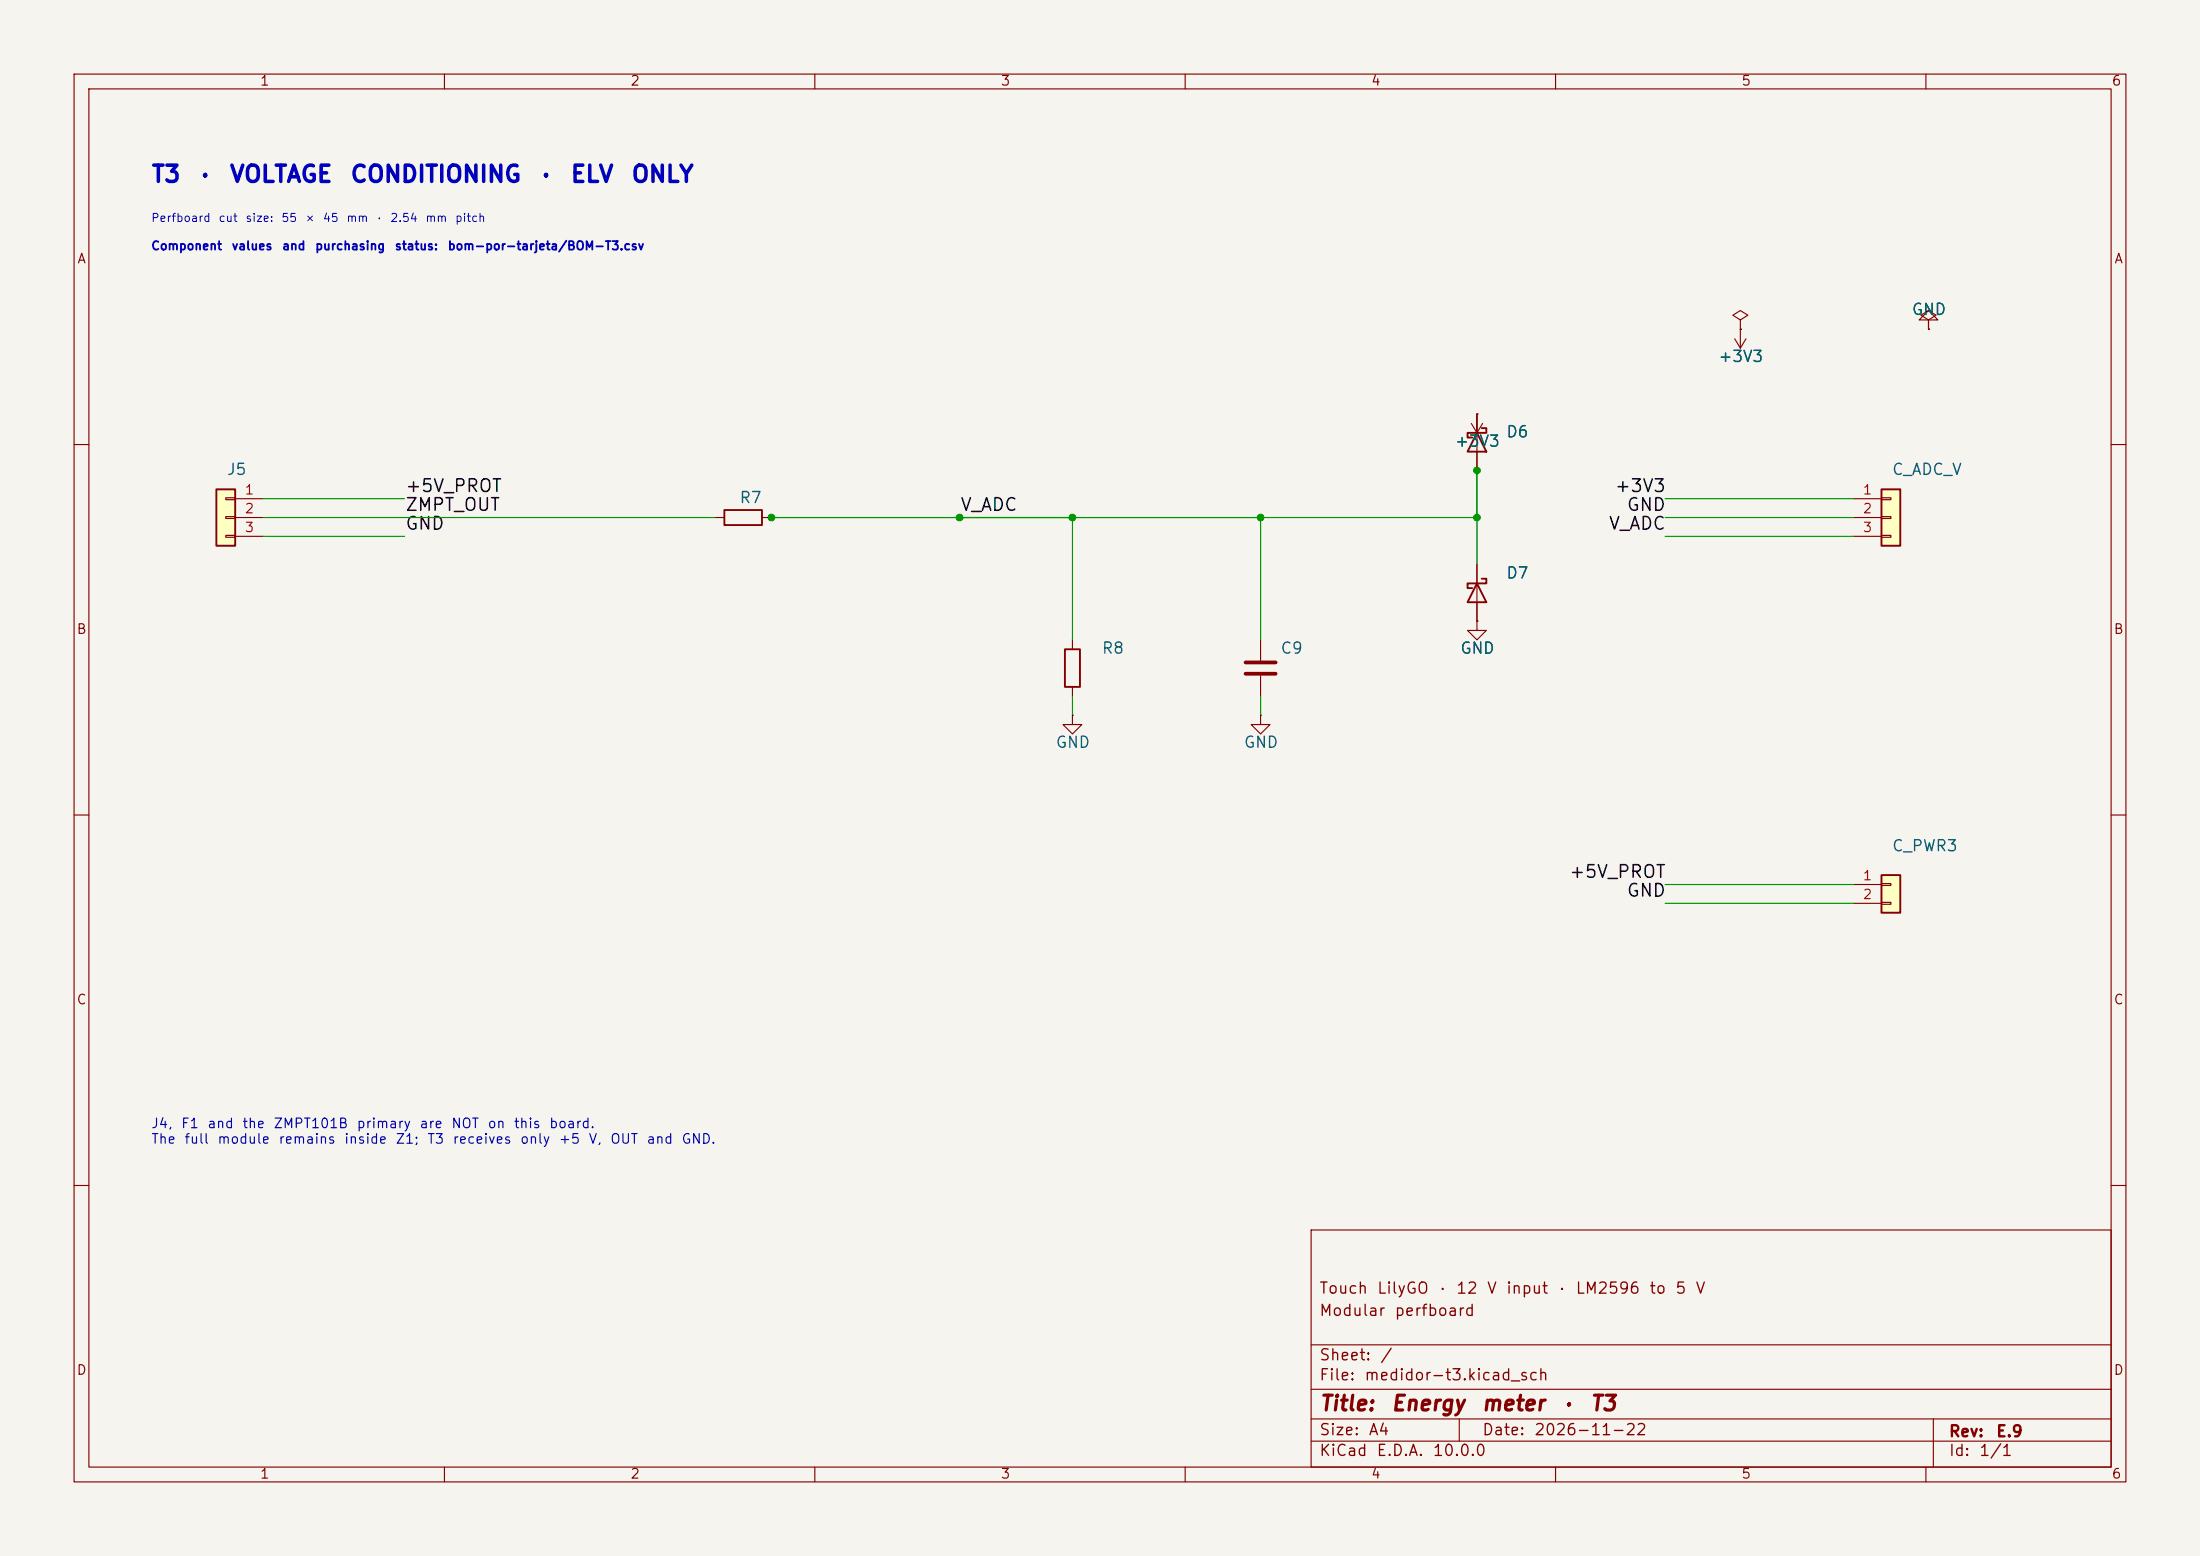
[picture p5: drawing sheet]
(kicad_sch
 (version 20250114)
 (generator "eeschema")
 (generator_version "9.0")
 (paper "A4")
 (title_block
  (title "Energy meter · T3")
  (date "2026-11-22")
  (rev "E.9")
  (company "")
  (comment 1 "Modular perfboard")
  (comment 2 "Touch LilyGO · 12 V input · LM2596 to 5 V"))
 (lib_symbols
  (symbol "Connector_Generic:Conn_01x03"
   (pin_names
    (offset 1.016) (hide yes)) (exclude_from_sim no) (in_bom yes) (on_board yes)
   (in_pos_files yes)
   (duplicate_pin_numbers_are_jumpers no)
   (property "Reference" "J" (at 0 5.08 0) (show_name no) (do_not_autoplace no) (effects (font (size 1.27 1.27))))
   (property "Value" "Conn_01x03" (at 0 -5.08 0) (show_name no) (do_not_autoplace no) (effects (font (size 1.27 1.27))))
   (property "Footprint" "" (at 0 0 0) (show_name no) (do_not_autoplace no) (hide yes) (effects (font (size 1.27 1.27))))
   (property "Datasheet" "" (at 0 0 0) (show_name no) (do_not_autoplace no) (hide yes) (effects (font (size 1.27 1.27))))
   (property "Description" "Generic connector, single row, 01x03, script generated (kicad-library-utils/schlib/autogen/connector/)" (at 0 0 0) (show_name no) (do_not_autoplace no) (hide yes) (effects (font (size 1.27 1.27))))
   (symbol "Conn_01x03_1_1"
    (rectangle (start -1.27 3.81) (end 1.27 -3.81) (stroke (width 0.254) (type default)) (fill (type background)))
    (rectangle (start -1.27 2.667) (end 0 2.413) (stroke (width 0.1524) (type default)) (fill (type none)))
    (rectangle (start -1.27 0.127) (end 0 -0.127) (stroke (width 0.1524) (type default)) (fill (type none)))
    (rectangle (start -1.27 -2.413) (end 0 -2.667) (stroke (width 0.1524) (type default)) (fill (type none)))
    (pin passive line (at -5.08 2.54 0) (length 3.81) (name "Pin_1" (effects (font (size 1.27 1.27)))) (number "1" (effects (font (size 1.27 1.27)))))
    (pin passive line (at -5.08 0 0) (length 3.81) (name "Pin_2" (effects (font (size 1.27 1.27)))) (number "2" (effects (font (size 1.27 1.27)))))
    (pin passive line (at -5.08 -2.54 0) (length 3.81) (name "Pin_3" (effects (font (size 1.27 1.27)))) (number "3" (effects (font (size 1.27 1.27))))))
   (embedded_fonts no))
  (symbol "Device:R"
   (pin_numbers (hide yes))
   (pin_names
    (offset 0)) (exclude_from_sim no) (in_bom yes) (on_board yes)
   (in_pos_files yes)
   (duplicate_pin_numbers_are_jumpers no)
   (property "Reference" "R" (at 2.032 0 90) (show_name no) (do_not_autoplace no) (effects (font (size 1.27 1.27))))
   (property "Value" "R" (at 0 0 90) (show_name no) (do_not_autoplace no) (effects (font (size 1.27 1.27))))
   (property "Footprint" "" (at -1.778 0 90) (show_name no) (do_not_autoplace no) (hide yes) (effects (font (size 1.27 1.27))))
   (property "Datasheet" "" (at 0 0 0) (show_name no) (do_not_autoplace no) (hide yes) (effects (font (size 1.27 1.27))))
   (property "Description" "Resistor" (at 0 0 0) (show_name no) (do_not_autoplace no) (hide yes) (effects (font (size 1.27 1.27))))
   (symbol "R_0_1"
    (rectangle (start -1.016 -2.54) (end 1.016 2.54) (stroke (width 0.254) (type default)) (fill (type none))))
   (symbol "R_1_1"
    (pin passive line (at 0 3.81 270) (length 1.27) (name "" (effects (font (size 1.27 1.27)))) (number "1" (effects (font (size 1.27 1.27)))))
    (pin passive line (at 0 -3.81 90) (length 1.27) (name "" (effects (font (size 1.27 1.27)))) (number "2" (effects (font (size 1.27 1.27))))))
   (embedded_fonts no))
  (symbol "Device:C"
   (pin_numbers (hide yes))
   (pin_names
    (offset 0.254)) (exclude_from_sim no) (in_bom yes) (on_board yes)
   (in_pos_files yes)
   (duplicate_pin_numbers_are_jumpers no)
   (property "Reference" "C" (at 0.635 2.54 0) (show_name no) (do_not_autoplace no) (effects (font (size 1.27 1.27)) (justify left)))
   (property "Value" "C" (at 0.635 -2.54 0) (show_name no) (do_not_autoplace no) (effects (font (size 1.27 1.27)) (justify left)))
   (property "Footprint" "" (at 0.9652 -3.81 0) (show_name no) (do_not_autoplace no) (hide yes) (effects (font (size 1.27 1.27))))
   (property "Datasheet" "" (at 0 0 0) (show_name no) (do_not_autoplace no) (hide yes) (effects (font (size 1.27 1.27))))
   (property "Description" "Unpolarized capacitor" (at 0 0 0) (show_name no) (do_not_autoplace no) (hide yes) (effects (font (size 1.27 1.27))))
   (symbol "C_0_1"
    (polyline (pts (xy -2.032 0.762) (xy 2.032 0.762)) (stroke (width 0.508) (type default)) (fill (type none)))
    (polyline (pts (xy -2.032 -0.762) (xy 2.032 -0.762)) (stroke (width 0.508) (type default)) (fill (type none))))
   (symbol "C_1_1"
    (pin passive line (at 0 3.81 270) (length 2.794) (name "" (effects (font (size 1.27 1.27)))) (number "1" (effects (font (size 1.27 1.27)))))
    (pin passive line (at 0 -3.81 90) (length 2.794) (name "" (effects (font (size 1.27 1.27)))) (number "2" (effects (font (size 1.27 1.27))))))
   (embedded_fonts no))
  (symbol "power:GND"
   (power global)
   (pin_numbers (hide yes))
   (pin_names
    (offset 0) (hide yes)) (exclude_from_sim no) (in_bom yes) (on_board yes)
   (in_pos_files yes)
   (duplicate_pin_numbers_are_jumpers no)
   (property "Reference" "#PWR" (at 0 -6.35 0) (show_name no) (do_not_autoplace no) (hide yes) (effects (font (size 1.27 1.27))))
   (property "Value" "GND" (at 0 -3.81 0) (show_name no) (do_not_autoplace no) (effects (font (size 1.27 1.27))))
   (property "Footprint" "" (at 0 0 0) (show_name no) (do_not_autoplace no) (hide yes) (effects (font (size 1.27 1.27))))
   (property "Datasheet" "" (at 0 0 0) (show_name no) (do_not_autoplace no) (hide yes) (effects (font (size 1.27 1.27))))
   (property "Description" "Power symbol creates a global label with name \"GND\" , ground" (at 0 0 0) (show_name no) (do_not_autoplace no) (hide yes) (effects (font (size 1.27 1.27))))
   (symbol "GND_0_1"
    (polyline (pts (xy 0 0) (xy 0 -1.27) (xy 1.27 -1.27) (xy 0 -2.54) (xy -1.27 -1.27) (xy 0 -1.27)) (stroke (width 0) (type default)) (fill (type none))))
   (symbol "GND_1_1"
    (pin power_in line (at 0 0 270) (length 0) (name "" (effects (font (size 1.27 1.27)))) (number "1" (effects (font (size 1.27 1.27))))))
   (embedded_fonts no))
  (symbol "Device:D_Schottky"
   (pin_numbers (hide yes))
   (pin_names
    (offset 1.016) (hide yes)) (exclude_from_sim no) (in_bom yes) (on_board yes)
   (in_pos_files yes)
   (duplicate_pin_numbers_are_jumpers no)
   (property "Reference" "D" (at 0 2.54 0) (show_name no) (do_not_autoplace no) (effects (font (size 1.27 1.27))))
   (property "Value" "D_Schottky" (at 0 -2.54 0) (show_name no) (do_not_autoplace no) (effects (font (size 1.27 1.27))))
   (property "Footprint" "" (at 0 0 0) (show_name no) (do_not_autoplace no) (hide yes) (effects (font (size 1.27 1.27))))
   (property "Datasheet" "" (at 0 0 0) (show_name no) (do_not_autoplace no) (hide yes) (effects (font (size 1.27 1.27))))
   (property "Description" "Schottky diode" (at 0 0 0) (show_name no) (do_not_autoplace no) (hide yes) (effects (font (size 1.27 1.27))))
   (symbol "D_Schottky_0_1"
    (polyline (pts (xy -1.905 0.635) (xy -1.905 1.27) (xy -1.27 1.27) (xy -1.27 -1.27) (xy -0.635 -1.27) (xy -0.635 -0.635)) (stroke (width 0.254) (type default)) (fill (type none)))
    (polyline (pts (xy 1.27 1.27) (xy 1.27 -1.27) (xy -1.27 0) (xy 1.27 1.27)) (stroke (width 0.254) (type default)) (fill (type none)))
    (polyline (pts (xy 1.27 0) (xy -1.27 0)) (stroke (width 0) (type default)) (fill (type none))))
   (symbol "D_Schottky_1_1"
    (pin passive line (at -3.81 0 0) (length 2.54) (name "K" (effects (font (size 1.27 1.27)))) (number "1" (effects (font (size 1.27 1.27)))))
    (pin passive line (at 3.81 0 180) (length 2.54) (name "A" (effects (font (size 1.27 1.27)))) (number "2" (effects (font (size 1.27 1.27))))))
   (embedded_fonts no))
  (symbol "power:+3V3"
   (power global)
   (pin_numbers (hide yes))
   (pin_names
    (offset 0) (hide yes)) (exclude_from_sim no) (in_bom yes) (on_board yes)
   (in_pos_files yes)
   (duplicate_pin_numbers_are_jumpers no)
   (property "Reference" "#PWR" (at 0 -3.81 0) (show_name no) (do_not_autoplace no) (hide yes) (effects (font (size 1.27 1.27))))
   (property "Value" "+3V3" (at 0 3.556 0) (show_name no) (do_not_autoplace no) (effects (font (size 1.27 1.27))))
   (property "Footprint" "" (at 0 0 0) (show_name no) (do_not_autoplace no) (hide yes) (effects (font (size 1.27 1.27))))
   (property "Datasheet" "" (at 0 0 0) (show_name no) (do_not_autoplace no) (hide yes) (effects (font (size 1.27 1.27))))
   (property "Description" "Power symbol creates a global label with name \"+3V3\"" (at 0 0 0) (show_name no) (do_not_autoplace no) (hide yes) (effects (font (size 1.27 1.27))))
   (symbol "+3V3_0_1"
    (polyline (pts (xy -0.762 1.27) (xy 0 2.54)) (stroke (width 0) (type default)) (fill (type none)))
    (polyline (pts (xy 0 2.54) (xy 0.762 1.27)) (stroke (width 0) (type default)) (fill (type none)))
    (polyline (pts (xy 0 0) (xy 0 2.54)) (stroke (width 0) (type default)) (fill (type none))))
   (symbol "+3V3_1_1"
    (pin power_in line (at 0 0 90) (length 0) (name "" (effects (font (size 1.27 1.27)))) (number "1" (effects (font (size 1.27 1.27))))))
   (embedded_fonts no))
  (symbol "Connector_Generic:Conn_01x02"
   (pin_names
    (offset 1.016) (hide yes)) (exclude_from_sim no) (in_bom yes) (on_board yes)
   (in_pos_files yes)
   (duplicate_pin_numbers_are_jumpers no)
   (property "Reference" "J" (at 0 2.54 0) (show_name no) (do_not_autoplace no) (effects (font (size 1.27 1.27))))
   (property "Value" "Conn_01x02" (at 0 -5.08 0) (show_name no) (do_not_autoplace no) (effects (font (size 1.27 1.27))))
   (property "Footprint" "" (at 0 0 0) (show_name no) (do_not_autoplace no) (hide yes) (effects (font (size 1.27 1.27))))
   (property "Datasheet" "" (at 0 0 0) (show_name no) (do_not_autoplace no) (hide yes) (effects (font (size 1.27 1.27))))
   (property "Description" "Generic connector, single row, 01x02, script generated (kicad-library-utils/schlib/autogen/connector/)" (at 0 0 0) (show_name no) (do_not_autoplace no) (hide yes) (effects (font (size 1.27 1.27))))
   (symbol "Conn_01x02_1_1"
    (rectangle (start -1.27 1.27) (end 1.27 -3.81) (stroke (width 0.254) (type default)) (fill (type background)))
    (rectangle (start -1.27 0.127) (end 0 -0.127) (stroke (width 0.1524) (type default)) (fill (type none)))
    (rectangle (start -1.27 -2.413) (end 0 -2.667) (stroke (width 0.1524) (type default)) (fill (type none)))
    (pin passive line (at -5.08 0 0) (length 3.81) (name "Pin_1" (effects (font (size 1.27 1.27)))) (number "1" (effects (font (size 1.27 1.27)))))
    (pin passive line (at -5.08 -2.54 0) (length 3.81) (name "Pin_2" (effects (font (size 1.27 1.27)))) (number "2" (effects (font (size 1.27 1.27))))))
   (embedded_fonts no))
  (symbol "power:PWR_FLAG"
   (power global)
   (pin_numbers (hide yes))
   (pin_names
    (offset 0) (hide yes)) (exclude_from_sim no) (in_bom yes) (on_board yes)
   (in_pos_files yes)
   (duplicate_pin_numbers_are_jumpers no)
   (property "Reference" "#FLG" (at 0 1.905 0) (show_name no) (do_not_autoplace no) (hide yes) (effects (font (size 1.27 1.27))))
   (property "Value" "PWR_FLAG" (at 0 3.81 0) (show_name no) (do_not_autoplace no) (effects (font (size 1.27 1.27))))
   (property "Footprint" "" (at 0 0 0) (show_name no) (do_not_autoplace no) (hide yes) (effects (font (size 1.27 1.27))))
   (property "Datasheet" "" (at 0 0 0) (show_name no) (do_not_autoplace no) (hide yes) (effects (font (size 1.27 1.27))))
   (property "Description" "Special symbol for telling ERC where power comes from" (at 0 0 0) (show_name no) (do_not_autoplace no) (hide yes) (effects (font (size 1.27 1.27))))
   (symbol "PWR_FLAG_0_0"
    (pin power_out line (at 0 0 90) (length 0) (name "" (effects (font (size 1.27 1.27)))) (number "1" (effects (font (size 1.27 1.27))))))
   (symbol "PWR_FLAG_0_1"
    (polyline (pts (xy 0 0) (xy 0 1.27) (xy -1.016 1.905) (xy 0 2.54) (xy 1.016 1.905) (xy 0 1.27)) (stroke (width 0) (type default)) (fill (type none))))
   (embedded_fonts no)))
 (junction
  (at 104.14 69.85)
  (diameter 0)
  (color 0 0 0 0))
 (junction
  (at 129.54 69.85)
  (diameter 0)
  (color 0 0 0 0))
 (junction
  (at 144.78 69.85)
  (diameter 0)
  (color 0 0 0 0))
 (junction
  (at 170.18 69.85)
  (diameter 0)
  (color 0 0 0 0))
 (junction
  (at 199.39 63.5)
  (diameter 0)
  (color 0 0 0 0))
 (junction
  (at 199.39 69.85)
  (diameter 0)
  (color 0 0 0 0))
 (wire
  (pts (xy 35.56 67.31) (xy 54.61 67.31))
  (stroke (width 0) (type default)))
 (wire
  (pts (xy 35.56 69.85) (xy 54.61 69.85))
  (stroke (width 0) (type default)))
 (wire
  (pts (xy 35.56 72.39) (xy 54.61 72.39))
  (stroke (width 0) (type default)))
 (wire
  (pts (xy 54.61 69.85) (xy 96.52 69.85))
  (stroke (width 0) (type default)))
 (wire
  (pts (xy 104.14 69.85) (xy 129.54 69.85))
  (stroke (width 0) (type default)))
 (wire
  (pts (xy 144.78 86.36) (xy 144.78 69.85))
  (stroke (width 0) (type default)))
 (wire
  (pts (xy 144.78 69.85) (xy 129.54 69.85))
  (stroke (width 0) (type default)))
 (wire
  (pts (xy 144.78 93.98) (xy 144.78 96.52))
  (stroke (width 0) (type default)))
 (wire
  (pts (xy 170.18 86.36) (xy 170.18 69.85))
  (stroke (width 0) (type default)))
 (wire
  (pts (xy 170.18 69.85) (xy 129.54 69.85))
  (stroke (width 0) (type default)))
 (wire
  (pts (xy 170.18 93.98) (xy 170.18 96.52))
  (stroke (width 0) (type default)))
 (wire
  (pts (xy 104.14 69.85) (xy 199.39 69.85))
  (stroke (width 0) (type default)))
 (wire
  (pts (xy 199.39 69.85) (xy 199.39 63.5))
  (stroke (width 0) (type default)))
 (wire
  (pts (xy 199.39 63.5) (xy 199.39 76.2))
  (stroke (width 0) (type default)))
 (wire
  (pts (xy 250.19 67.31) (xy 224.79 67.31))
  (stroke (width 0) (type default)))
 (wire
  (pts (xy 250.19 69.85) (xy 224.79 69.85))
  (stroke (width 0) (type default)))
 (wire
  (pts (xy 250.19 72.39) (xy 224.79 72.39))
  (stroke (width 0) (type default)))
 (wire
  (pts (xy 250.19 119.38) (xy 224.79 119.38))
  (stroke (width 0) (type default)))
 (wire
  (pts (xy 250.19 121.92) (xy 224.79 121.92))
  (stroke (width 0) (type default)))
 (text "T3 · VOLTAGE CONDITIONING · ELV ONLY"
  (exclude_from_sim no)
  (at 20.32 25.4 0)
  (effects (font (size 2.2 2.2)
    (bold yes)) (justify left bottom)))
 (text "Perfboard cut size: 55 × 45 mm · 2.54 mm pitch"
  (exclude_from_sim no)
  (at 20.32 30.48 0)
  (effects (font (size 1.1 1.1)) (justify left bottom)))
 (text "Component values and purchasing status: bom-por-tarjeta/BOM-T3.csv"
  (exclude_from_sim no)
  (at 20.32 34.29 0)
  (effects (font (size 1.15 1.15)
    (bold yes)) (justify left bottom)))
 (symbol
  (lib_id "Connector_Generic:Conn_01x03")
  (at 30.48 69.85 0)
  (mirror y)
  (unit 1)
  (exclude_from_sim no)
  (in_bom yes)
  (on_board yes)
  (dnp no)
  (property "Reference" "J5" (at 30.48 63.5 0) (effects (font (size 1.5 1.5)) (justify right)))
  (property "Value" "ZMPT ELV: +5V_PROT / OUT / GND" (at 33.02 72.39 0) (effects (font (size 1.5 1.5)) (justify right) (hide yes)))
  (property "Footprint" "TerminalBlock_RND:TerminalBlock_RND_205-00288_1x03_P5.08mm_Horizontal" (at 30.48 69.85 0) (effects (font (size 1.5 1.5)) (hide yes)))
  (property "Datasheet" "" (at 30.48 69.85 0) (effects (font (size 1.5 1.5)) (hide yes)))
  (pin "1")
  (pin "2")
  (pin "3"))
 (label "+5V_PROT"
  (at 54.61 67.31 0)
  (effects (font (size 1.7 1.7)) (justify left bottom)))
 (label "ZMPT_OUT"
  (at 54.61 69.85 0)
  (effects (font (size 1.7 1.7)) (justify left bottom)))
 (label "GND"
  (at 54.61 72.39 0)
  (effects (font (size 1.7 1.7)) (justify left bottom)))
 (symbol
  (lib_id "Device:R")
  (at 100.33 69.85 90)
  (unit 1)
  (exclude_from_sim no)
  (in_bom yes)
  (on_board yes)
  (dnp no)
  (property "Reference" "R7" (at 102.87 67.31 90) (effects (font (size 1.5 1.5)) (justify left)))
  (property "Value" "11k 1%" (at 102.87 72.39 90) (effects (font (size 1.5 1.5)) (justify left) (hide yes)))
  (property "Footprint" "Resistor_THT:R_Axial_DIN0207_L6.3mm_D2.5mm_P10.16mm_Horizontal" (at 100.33 69.85 0) (effects (font (size 1.5 1.5)) (hide yes)))
  (property "Datasheet" "" (at 100.33 69.85 0) (effects (font (size 1.5 1.5)) (hide yes)))
  (pin "1")
  (pin "2"))
 (label "V_ADC"
  (at 129.54 69.85 0)
  (effects (font (size 1.7 1.7)) (justify left bottom)))
 (symbol
  (lib_id "Device:R")
  (at 144.78 90.17 0)
  (unit 1)
  (exclude_from_sim no)
  (in_bom yes)
  (on_board yes)
  (dnp no)
  (property "Reference" "R8" (at 148.59 87.63 0) (effects (font (size 1.5 1.5)) (justify left)))
  (property "Value" "13k 1%" (at 148.59 91.44 0) (effects (font (size 1.5 1.5)) (justify left) (hide yes)))
  (property "Footprint" "Resistor_THT:R_Axial_DIN0207_L6.3mm_D2.5mm_P10.16mm_Horizontal" (at 144.78 90.17 0) (effects (font (size 1.5 1.5)) (hide yes)))
  (property "Datasheet" "" (at 144.78 90.17 0) (effects (font (size 1.5 1.5)) (hide yes)))
  (pin "1")
  (pin "2"))
 (symbol
  (lib_id "Device:C")
  (at 170.18 90.17 0)
  (unit 1)
  (exclude_from_sim no)
  (in_bom yes)
  (on_board yes)
  (dnp no)
  (property "Reference" "C9" (at 172.72 87.63 0) (effects (font (size 1.5 1.5)) (justify left)))
  (property "Value" "27n 5%" (at 172.72 91.44 0) (effects (font (size 1.5 1.5)) (justify left) (hide yes)))
  (property "Footprint" "Capacitor_THT:C_Disc_D5.0mm_W2.5mm_P5.00mm" (at 170.18 90.17 0) (effects (font (size 1.5 1.5)) (hide yes)))
  (property "Datasheet" "" (at 170.18 90.17 0) (effects (font (size 1.5 1.5)) (hide yes)))
  (pin "1")
  (pin "2"))
 (symbol
  (lib_id "power:GND")
  (at 144.78 96.52 0)
  (unit 1)
  (exclude_from_sim no)
  (in_bom no)
  (on_board yes)
  (dnp no)
  (property "Reference" "#PWR001" (at 144.78 96.52 0) (effects (font (size 1.5 1.5)) (hide yes)))
  (property "Value" "GND" (at 144.78 100.33 0) (effects (font (size 1.5 1.5))))
  (property "Footprint" "" (at 144.78 96.52 0) (effects (font (size 1.5 1.5)) (hide yes)))
  (property "Datasheet" "" (at 144.78 96.52 0) (effects (font (size 1.5 1.5)) (hide yes)))
  (pin "1"))
 (symbol
  (lib_id "power:GND")
  (at 170.18 96.52 0)
  (unit 1)
  (exclude_from_sim no)
  (in_bom no)
  (on_board yes)
  (dnp no)
  (property "Reference" "#PWR002" (at 170.18 96.52 0) (effects (font (size 1.5 1.5)) (hide yes)))
  (property "Value" "GND" (at 170.18 100.33 0) (effects (font (size 1.5 1.5))))
  (property "Footprint" "" (at 170.18 96.52 0) (effects (font (size 1.5 1.5)) (hide yes)))
  (property "Datasheet" "" (at 170.18 96.52 0) (effects (font (size 1.5 1.5)) (hide yes)))
  (pin "1"))
 (symbol
  (lib_id "Device:D_Schottky")
  (at 199.39 59.69 270)
  (unit 1)
  (exclude_from_sim no)
  (in_bom yes)
  (on_board yes)
  (dnp no)
  (property "Reference" "D6" (at 203.2 58.42 270) (effects (font (size 1.5 1.5)) (justify right)))
  (property "Value" "BAT85" (at 203.2 62.23 270) (effects (font (size 1.5 1.5)) (justify right) (hide yes)))
  (property "Footprint" "Diode_THT:D_DO-35_SOD27_P7.62mm_Horizontal" (at 199.39 59.69 0) (effects (font (size 1.5 1.5)) (hide yes)))
  (property "Datasheet" "" (at 199.39 59.69 0) (effects (font (size 1.5 1.5)) (hide yes)))
  (pin "1")
  (pin "2"))
 (symbol
  (lib_id "Device:D_Schottky")
  (at 199.39 80.01 270)
  (unit 1)
  (exclude_from_sim no)
  (in_bom yes)
  (on_board yes)
  (dnp no)
  (property "Reference" "D7" (at 203.2 77.47 270) (effects (font (size 1.5 1.5)) (justify right)))
  (property "Value" "BAT85" (at 203.2 82.55 270) (effects (font (size 1.5 1.5)) (justify right) (hide yes)))
  (property "Footprint" "Diode_THT:D_DO-35_SOD27_P7.62mm_Horizontal" (at 199.39 80.01 0) (effects (font (size 1.5 1.5)) (hide yes)))
  (property "Datasheet" "" (at 199.39 80.01 0) (effects (font (size 1.5 1.5)) (hide yes)))
  (pin "1")
  (pin "2"))
 (symbol
  (lib_id "power:+3V3")
  (at 199.39 55.88 180)
  (unit 1)
  (exclude_from_sim no)
  (in_bom no)
  (on_board yes)
  (dnp no)
  (property "Reference" "#PWR003" (at 199.39 55.88 0) (effects (font (size 1.5 1.5)) (hide yes)))
  (property "Value" "+3V3" (at 199.39 59.69 0) (effects (font (size 1.5 1.5))))
  (property "Footprint" "" (at 199.39 55.88 0) (effects (font (size 1.5 1.5)) (hide yes)))
  (property "Datasheet" "" (at 199.39 55.88 0) (effects (font (size 1.5 1.5)) (hide yes)))
  (pin "1"))
 (symbol
  (lib_id "power:GND")
  (at 199.39 83.82 0)
  (unit 1)
  (exclude_from_sim no)
  (in_bom no)
  (on_board yes)
  (dnp no)
  (property "Reference" "#PWR004" (at 199.39 83.82 0) (effects (font (size 1.5 1.5)) (hide yes)))
  (property "Value" "GND" (at 199.39 87.63 0) (effects (font (size 1.5 1.5))))
  (property "Footprint" "" (at 199.39 83.82 0) (effects (font (size 1.5 1.5)) (hide yes)))
  (property "Datasheet" "" (at 199.39 83.82 0) (effects (font (size 1.5 1.5)) (hide yes)))
  (pin "1"))
 (symbol
  (lib_id "Connector_Generic:Conn_01x03")
  (at 255.27 69.85 0)
  (unit 1)
  (exclude_from_sim no)
  (in_bom yes)
  (on_board yes)
  (dnp no)
  (property "Reference" "C_ADC_V" (at 255.27 63.5 0) (effects (font (size 1.5 1.5)) (justify left)))
  (property "Value" "+3V3 / GND / V_ADC" (at 257.81 72.39 0) (effects (font (size 1.5 1.5)) (justify left) (hide yes)))
  (property "Footprint" "Connector_JST:JST_XH_B3B-XH-A_1x03_P2.50mm_Vertical" (at 255.27 69.85 0) (effects (font (size 1.5 1.5)) (hide yes)))
  (property "Datasheet" "" (at 255.27 69.85 0) (effects (font (size 1.5 1.5)) (hide yes)))
  (pin "1")
  (pin "2")
  (pin "3"))
 (label "+3V3"
  (at 224.79 67.31 180)
  (effects (font (size 1.7 1.7)) (justify right bottom)))
 (label "GND"
  (at 224.79 69.85 180)
  (effects (font (size 1.7 1.7)) (justify right bottom)))
 (label "V_ADC"
  (at 224.79 72.39 180)
  (effects (font (size 1.7 1.7)) (justify right bottom)))
 (symbol
  (lib_id "Connector_Generic:Conn_01x02")
  (at 255.27 119.38 0)
  (unit 1)
  (exclude_from_sim no)
  (in_bom yes)
  (on_board yes)
  (dnp no)
  (property "Reference" "C_PWR3" (at 255.27 114.3 0) (effects (font (size 1.5 1.5)) (justify left)))
  (property "Value" "+5V / GND" (at 257.81 121.92 0) (effects (font (size 1.5 1.5)) (justify left) (hide yes)))
  (property "Footprint" "Connector_JST:JST_XH_B2B-XH-A_1x02_P2.50mm_Vertical" (at 255.27 119.38 0) (effects (font (size 1.5 1.5)) (hide yes)))
  (property "Datasheet" "" (at 255.27 119.38 0) (effects (font (size 1.5 1.5)) (hide yes)))
  (pin "1")
  (pin "2"))
 (label "+5V_PROT"
  (at 224.79 119.38 180)
  (effects (font (size 1.7 1.7)) (justify right bottom)))
 (label "GND"
  (at 224.79 121.92 180)
  (effects (font (size 1.7 1.7)) (justify right bottom)))
 (symbol
  (lib_id "power:+3V3")
  (at 234.95 44.45 180)
  (unit 1)
  (exclude_from_sim no)
  (in_bom no)
  (on_board yes)
  (dnp no)
  (property "Reference" "#PWR005" (at 234.95 44.45 0) (effects (font (size 1.5 1.5)) (hide yes)))
  (property "Value" "+3V3" (at 234.95 48.26 0) (effects (font (size 1.5 1.5))))
  (property "Footprint" "" (at 234.95 44.45 0) (effects (font (size 1.5 1.5)) (hide yes)))
  (property "Datasheet" "" (at 234.95 44.45 0) (effects (font (size 1.5 1.5)) (hide yes)))
  (pin "1"))
 (symbol
  (lib_id "power:PWR_FLAG")
  (at 234.95 44.45 0)
  (unit 1)
  (exclude_from_sim no)
  (in_bom no)
  (on_board yes)
  (dnp no)
  (property "Reference" "#FLG01" (at 234.95 44.45 0) (effects (font (size 1.5 1.5)) (hide yes)))
  (property "Value" "PWR_FLAG" (at 234.95 40.64 0) (effects (font (size 1.5 1.5)) (hide yes)))
  (property "Footprint" "" (at 234.95 44.45 0) (effects (font (size 1.5 1.5)) (hide yes)))
  (property "Datasheet" "" (at 234.95 44.45 0) (effects (font (size 1.5 1.5)) (hide yes)))
  (pin "1"))
 (symbol
  (lib_id "power:GND")
  (at 260.35 44.45 180)
  (unit 1)
  (exclude_from_sim no)
  (in_bom no)
  (on_board yes)
  (dnp no)
  (property "Reference" "#PWR006" (at 260.35 44.45 0) (effects (font (size 1.5 1.5)) (hide yes)))
  (property "Value" "GND" (at 260.35 41.91 0) (effects (font (size 1.5 1.5))))
  (property "Footprint" "" (at 260.35 44.45 0) (effects (font (size 1.5 1.5)) (hide yes)))
  (property "Datasheet" "" (at 260.35 44.45 0) (effects (font (size 1.5 1.5)) (hide yes)))
  (pin "1"))
 (symbol
  (lib_id "power:PWR_FLAG")
  (at 260.35 44.45 0)
  (unit 1)
  (exclude_from_sim no)
  (in_bom no)
  (on_board yes)
  (dnp no)
  (property "Reference" "#FLG02" (at 260.35 44.45 0) (effects (font (size 1.5 1.5)) (hide yes)))
  (property "Value" "PWR_FLAG" (at 260.35 40.64 0) (effects (font (size 1.5 1.5)) (hide yes)))
  (property "Footprint" "" (at 260.35 44.45 0) (effects (font (size 1.5 1.5)) (hide yes)))
  (property "Datasheet" "" (at 260.35 44.45 0) (effects (font (size 1.5 1.5)) (hide yes)))
  (pin "1"))
 (text "J4, F1 and the ZMPT101B primary are NOT on this board.\nThe full module remains inside Z1; T3 receives only +5 V, OUT and GND."
  (exclude_from_sim no)
  (at 20.32 154.94 0)
  (effects (font (size 1.3 1.3)) (justify left bottom)))
 (sheet_instances
  (path ""
   (page "1")))
 (embedded_fonts no))
